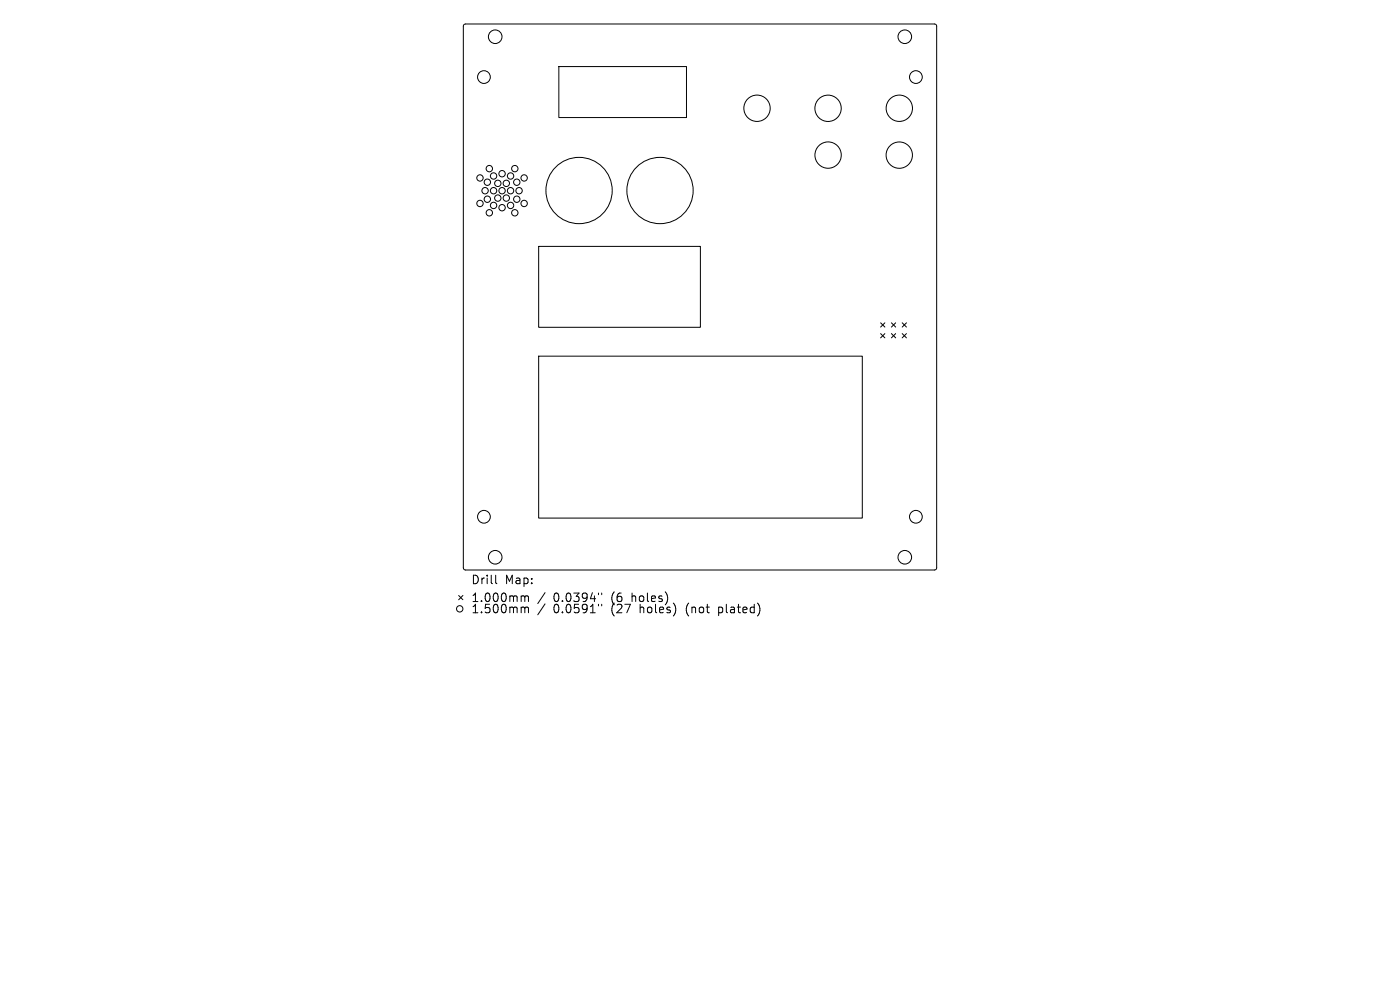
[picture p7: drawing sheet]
<svg xmlns="http://www.w3.org/2000/svg" width="297mm" height="210mm" viewBox="0 0 297 210" stroke-linecap="round" stroke-linejoin="round" font-family="sans-serif">
<g fill="none" stroke="#000" stroke-width=".21">
<path d="M98.4 5.2l.3-.1h99.6l.3 .1 .1 .3v115l-.1 .3-.3 .1h-99.6l-.3-.1-.1-.3v-115zM118.6 14.1h27v10.8h-27zM114.3 52.3h34.3v17.1h-34.3zM114.3 75.6h68.6v34.3h-68.6zM186.8 68.5l.9 .9M186.8 70.8l.9 .9M187.7 68.5l-.9 .9M187.7 70.8l-.9 .9M189.1 70.8l.9 .9M189.1 68.5l.9 .9M190 68.5l-.9 .9M190 70.8l-.9 .9"/>
<path d="M191.4 70.8l.9 .9M191.4 68.5l.9 .9M192.3 68.5l-.9 .9M192.3 70.8l-.9 .9M97.3 126.3l.9 .9M98.2 126.3l-.9 .9M105.2 122v1.6l.2 .2M111.1 126.4l.2 .3M111.1 128.8l.2 .2M111.3 126.7v.9M111.3 129v1M111.3 126.7l.3-.3 .4 .1 .1 1.1"/>
<path d="M111.3 129l.3-.2 .4 .1 .1 1.1M115.6 125.7l-1.5 2.3M115.6 128.1l-1.5 2.3M127 125.8v.3M127 128.2v.3M127.6 125.8v.3M127.6 128.2v.3M141.6 126.3v1.2M143.3 128.7v1.2M160.8 128a2.12 2.12 0 0 1 0 2.6"/>
<circle cx="102.7" cy="16.3" r="1.35"/>
<circle cx="105.1" cy="7.8" r="1.44"/>
<circle cx="191.9" cy="7.8" r="1.44"/>
<circle cx="194.3" cy="16.3" r="1.35"/>
<circle cx="101.8" cy="37.8" r=".68"/>
<circle cx="103.4" cy="38.7" r=".68"/>
<circle cx="103.8" cy="35.8" r=".68"/>
<circle cx="104.7" cy="37.3" r=".68"/>
<circle cx="105.6" cy="38.9" r=".68"/>
<circle cx="106.5" cy="36.9" r=".68"/>
<circle cx="107.4" cy="38.9" r=".68"/>
<circle cx="108.3" cy="37.3" r=".68"/>
<circle cx="109.2" cy="35.8" r=".68"/>
<circle cx="109.6" cy="38.7" r=".68"/>
<circle cx="111.2" cy="37.8" r=".68"/>
<circle cx="160.6" cy="23" r="2.79"/>
<circle cx="175.7" cy="23" r="2.79"/>
<circle cx="175.7" cy="32.9" r="2.79"/>
<circle cx="190.8" cy="32.9" r="2.79"/>
<circle cx="190.8" cy="23" r="2.79"/>
<circle cx="101.8" cy="43.2" r=".68"/>
<circle cx="102.9" cy="40.5" r=".68"/>
<circle cx="103.4" cy="42.3" r=".68"/>
<circle cx="103.8" cy="45.1" r=".68"/>
<circle cx="104.7" cy="43.6" r=".68"/>
<circle cx="104.7" cy="40.5" r=".68"/>
<circle cx="105.6" cy="42" r=".68"/>
<circle cx="106.5" cy="40.5" r=".68"/>
<circle cx="106.5" cy="44.1" r=".68"/>
<circle cx="107.4" cy="42" r=".68"/>
<circle cx="108.3" cy="43.6" r=".68"/>
<circle cx="108.3" cy="40.5" r=".68"/>
<circle cx="109.2" cy="45.1" r=".68"/>
<circle cx="109.6" cy="42.3" r=".68"/>
<circle cx="110.1" cy="40.5" r=".68"/>
<circle cx="111.2" cy="43.2" r=".68"/>
<circle cx="122.8" cy="40.4" r="7"/>
<circle cx="140" cy="40.4" r="7"/>
<circle cx="102.7" cy="109.6" r="1.35"/>
<circle cx="105.1" cy="118.2" r="1.44"/>
<circle cx="191.9" cy="118.2" r="1.44"/>
<circle cx="194.3" cy="109.6" r="1.35"/>
<circle cx="97.5" cy="129.2" r=".68"/>
</g>
<g font-size="2.5">
<text x="100" y="124.1">Drill</text>
<text x="107.1" y="124.1">Map:</text>
<text x="100" y="127.9">1.000mm</text>
<text x="100" y="130.3">1.500mm</text>
<text x="117.4" y="127.9">0.0394&quot;</text>
<text x="117.4" y="130.3">0.0591&quot;</text>
<text x="129.6" y="127.9">(6</text>
<text x="129.6" y="130.3">(27</text>
<text x="134" y="127.9">holes)</text>
<text x="135.7" y="130.3">holes)</text>
<text x="145.6" y="130.3">(not</text>
<text x="152.6" y="130.3">plated)</text>
</g>
</svg>
